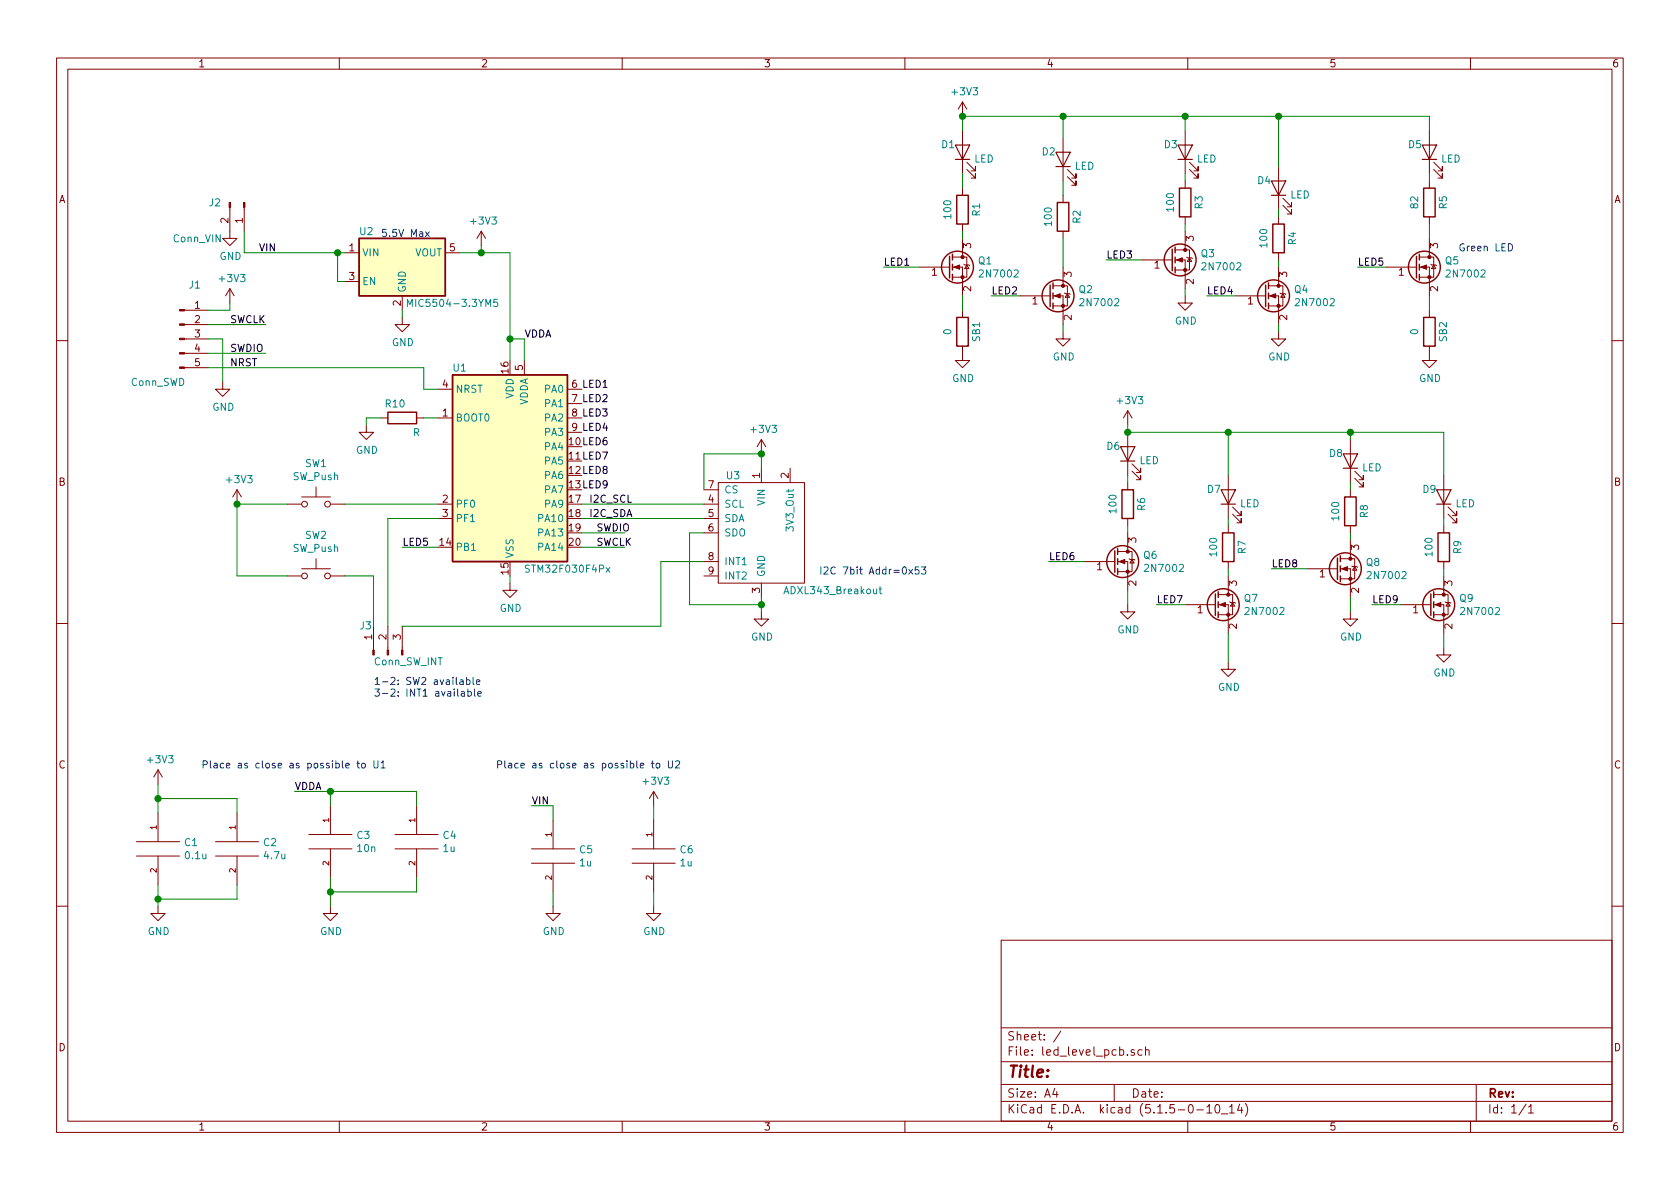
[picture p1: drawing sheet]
EESchema Schematic File Version 4
EELAYER 30 0
EELAYER END
$Descr A4 11693 8268
encoding utf-8
Sheet 1 1
Title ""
Date ""
Rev ""
Comp ""
Comment1 ""
Comment2 ""
Comment3 ""
Comment4 ""
$EndDescr
$Comp
L MCU_ST_STM32F0:STM32F030F4Px U1
U 1 1
P 3550 3200
F 0 "U1" H 3200 3850 50  0000 C CNN
F 1 "STM32F030F4Px" H 3950 2450 50  0000 C CNN
F 2 "Package_SO:TSSOP-20_4.4x6.5mm_P0.65mm" H 3150 2500 50  0001 R CNN
F 3 "http://www.st.com/st-web-ui/static/active/en/resource/technical/document/datasheet/DM00088500.pdf" H 3550 3200 50  0001 C CNN
	1    3550 3200
	1    0    0    -1  
$EndComp
$Comp
L Device:LED D1
U 1 1
P 6700 1050
F 0 "D1" V 6750 1150 50  0000 C CNN
F 1 "LED" V 6650 900 50  0000 C CNN
F 2 "LED_THT:LED_D5.0mm" H 6700 1050 50  0001 C CNN
F 3 "~" H 6700 1050 50  0001 C CNN
	1    6700 1050
	0    -1   -1   0   
$EndComp
Text Label 4100 3500 0    50   ~ 0
I2C_SCL
Text Label 4100 3600 0    50   ~ 0
I2C_SDA
Text Label 4150 3700 0    50   ~ 0
SWDIO
Text Label 4150 3800 0    50   ~ 0
SWCLK
$Comp
L power:GND #PWR0101
U 1 1
P 3550 4050
F 0 "#PWR0101" H 3550 3800 50  0001 C CNN
F 1 "GND" H 3555 3877 50  0000 C CNN
F 2 "" H 3550 4050 50  0001 C CNN
F 3 "" H 3550 4050 50  0001 C CNN
	1    3550 4050
	1    0    0    -1  
$EndComp
Wire Wire Line
	3550 4050 3550 4000
$Comp
L power:GND #PWR0102
U 1 1
P 2550 2950
F 0 "#PWR0102" H 2550 2700 50  0001 C CNN
F 1 "GND" H 2555 2777 50  0000 C CNN
F 2 "" H 2550 2950 50  0001 C CNN
F 3 "" H 2550 2950 50  0001 C CNN
	1    2550 2950
	1    0    0    -1  
$EndComp
$Comp
L Device:R R10
U 1 1
P 2800 2900
F 0 "R10" V 2700 2850 50  0000 C CNN
F 1 "R" V 2900 3000 50  0000 C CNN
F 2 "Resistor_SMD:R_0603_1608Metric_Pad1.05x0.95mm_HandSolder" V 2730 2900 50  0001 C CNN
F 3 "~" H 2800 2900 50  0001 C CNN
	1    2800 2900
	0    1    1    0   
$EndComp
Wire Wire Line
	3050 2900 2950 2900
Wire Wire Line
	2650 2900 2550 2900
Wire Wire Line
	2550 2900 2550 2950
$Comp
L Connector:Conn_01x05_Male J1
U 1 1
P 1250 2350
F 0 "J1" H 1356 2728 50  0000 C CNN
F 1 "Conn_SWD" H 1100 2050 50  0000 C CNN
F 2 "Connector_PinHeader_2.54mm:PinHeader_1x05_P2.54mm_Vertical" H 1250 2350 50  0001 C CNN
F 3 "~" H 1250 2350 50  0001 C CNN
	1    1250 2350
	1    0    0    -1  
$EndComp
Text Label 1600 2250 0    50   ~ 0
SWCLK
Text Label 1600 2450 0    50   ~ 0
SWDIO
$Comp
L power:GND #PWR0103
U 1 1
P 1550 2650
F 0 "#PWR0103" H 1550 2400 50  0001 C CNN
F 1 "GND" H 1555 2477 50  0000 C CNN
F 2 "" H 1550 2650 50  0001 C CNN
F 3 "" H 1550 2650 50  0001 C CNN
	1    1550 2650
	1    0    0    -1  
$EndComp
Wire Wire Line
	1450 2350 1550 2350
Wire Wire Line
	1550 2350 1550 2650
Wire Wire Line
	1450 2550 2950 2550
Wire Wire Line
	2950 2550 2950 2700
Wire Wire Line
	2950 2700 3050 2700
$Comp
L Switch:SW_Push SW1
U 1 1
P 2200 3500
F 0 "SW1" H 2200 3785 50  0000 C CNN
F 1 "SW_Push" H 2200 3694 50  0000 C CNN
F 2 "Button_Switch_THT:SW_PUSH_6mm" H 2200 3700 50  0001 C CNN
F 3 "" H 2200 3700 50  0001 C CNN
	1    2200 3500
	1    0    0    -1  
$EndComp
$Comp
L Switch:SW_Push SW2
U 1 1
P 2200 4000
F 0 "SW2" H 2200 4285 50  0000 C CNN
F 1 "SW_Push" H 2200 4194 50  0000 C CNN
F 2 "Button_Switch_THT:SW_PUSH_6mm" H 2200 4200 50  0001 C CNN
F 3 "" H 2200 4200 50  0001 C CNN
	1    2200 4000
	1    0    0    -1  
$EndComp
Wire Wire Line
	2600 4000 2400 4000
Wire Wire Line
	1650 3500 1650 4000
Wire Wire Line
	3550 1750 3550 2350
$Comp
L power:GND #PWR0104
U 1 1
P 2800 2200
F 0 "#PWR0104" H 2800 1950 50  0001 C CNN
F 1 "GND" H 2805 2027 50  0000 C CNN
F 2 "" H 2800 2200 50  0001 C CNN
F 3 "" H 2800 2200 50  0001 C CNN
	1    2800 2200
	1    0    0    -1  
$EndComp
Wire Wire Line
	1450 2450 1850 2450
Wire Wire Line
	1450 2250 1850 2250
Wire Wire Line
	4050 3700 4350 3700
Wire Wire Line
	4050 3800 4350 3800
Wire Wire Line
	2400 1950 2350 1950
Wire Wire Line
	2350 1950 2350 1750
Wire Wire Line
	2350 1750 2400 1750
Wire Wire Line
	2800 2150 2800 2200
$Comp
L Regulator_Linear:MIC5504-3.3YM5 U2
U 1 1
P 2800 1850
F 0 "U2" H 2550 2100 50  0000 C CNN
F 1 "MIC5504-3.3YM5" H 3150 1600 50  0000 C CNN
F 2 "Package_TO_SOT_SMD:SOT-23-5" H 2800 1450 50  0001 C CNN
F 3 "http://ww1.microchip.com/downloads/en/DeviceDoc/MIC550X.pdf" H 2550 2100 50  0001 C CNN
	1    2800 1850
	1    0    0    -1  
$EndComp
Wire Wire Line
	3650 2500 3650 2350
Wire Wire Line
	3650 2350 3550 2350
Connection ~ 3550 2350
Wire Wire Line
	3550 2350 3550 2500
$Comp
L led_level:ADXL343_Breakout U3
U 1 1
P 5300 3700
F 0 "U3" H 5050 4100 50  0000 L CNN
F 1 "ADXL343_Breakout" H 5450 3300 50  0000 L CNN
F 2 "footprints:ADXL343_Breakout" H 5450 3650 50  0001 C CNN
F 3 "" H 5450 3650 50  0001 C CNN
	1    5300 3700
	1    0    0    -1  
$EndComp
Wire Wire Line
	4050 3500 4900 3500
Wire Wire Line
	4050 3600 4900 3600
Wire Wire Line
	4900 3900 4600 3900
Wire Wire Line
	4600 3900 4600 4350
$Comp
L Connector:Conn_01x03_Male J3
U 1 1
P 2700 4550
F 0 "J3" V 2900 4750 50  0000 R CNN
F 1 "Conn_SW_INT" V 2650 4650 50  0000 R CNN
F 2 "Connector_PinHeader_2.54mm:PinHeader_1x03_P2.54mm_Vertical" H 2700 4550 50  0001 C CNN
F 3 "~" H 2700 4550 50  0001 C CNN
	1    2700 4550
	0    -1   -1   0   
$EndComp
Wire Wire Line
	2700 4350 2700 3600
Wire Wire Line
	5300 3150 5300 3250
$Comp
L power:GND #PWR0105
U 1 1
P 5300 4250
F 0 "#PWR0105" H 5300 4000 50  0001 C CNN
F 1 "GND" H 5305 4077 50  0000 C CNN
F 2 "" H 5300 4250 50  0001 C CNN
F 3 "" H 5300 4250 50  0001 C CNN
	1    5300 4250
	1    0    0    -1  
$EndComp
Wire Wire Line
	5300 4150 5300 4200
Wire Wire Line
	4900 3700 4800 3700
Wire Wire Line
	4800 3700 4800 4200
Wire Wire Line
	4800 4200 5300 4200
Connection ~ 5300 4200
Wire Wire Line
	5300 4200 5300 4250
Wire Wire Line
	4900 3400 4900 3150
Wire Wire Line
	4900 3150 5300 3150
Text Notes 5700 4000 0    50   ~ 0
I2C 7bit Addr=0x53
Wire Wire Line
	1650 4000 2000 4000
Wire Wire Line
	2000 3500 1650 3500
Wire Wire Line
	2800 4350 4600 4350
Wire Wire Line
	2700 3600 3050 3600
Wire Wire Line
	2600 4000 2600 4350
Wire Wire Line
	2400 3500 3050 3500
$Comp
L Device:R R1
U 1 1
P 6700 1450
F 0 "R1" V 6600 1450 50  0000 C CNN
F 1 "100" V 6800 1450 50  0000 C CNN
F 2 "Resistor_SMD:R_0603_1608Metric_Pad1.05x0.95mm_HandSolder" V 6630 1450 50  0001 C CNN
F 3 "~" H 6700 1450 50  0001 C CNN
	1    6700 1450
	-1   0    0    1   
$EndComp
Text Notes 2600 4850 0    50   ~ 0
1-2: SW2 available\n3-2: INT1 available
Text Label 2800 3800 0    50   ~ 0
LED5
Wire Wire Line
	2800 3800 3050 3800
$Comp
L power:GND #PWR0106
U 1 1
P 6700 2450
F 0 "#PWR0106" H 6700 2200 50  0001 C CNN
F 1 "GND" H 6705 2277 50  0000 C CNN
F 2 "" H 6700 2450 50  0001 C CNN
F 3 "" H 6700 2450 50  0001 C CNN
	1    6700 2450
	1    0    0    -1  
$EndComp
Text Notes 2650 1650 0    50   ~ 0
5.5V Max
$Comp
L Transistor_FET:2N7002 Q1
U 1 1
P 6600 1850
F 0 "Q1" H 6805 1896 50  0000 L CNN
F 1 "2N7002" H 6805 1805 50  0000 L CNN
F 2 "Package_TO_SOT_SMD:SOT-23" H 6800 1775 50  0001 L CIN
F 3 "https://www.fairchildsemi.com/datasheets/2N/2N7002.pdf" H 6600 1850 50  0001 L CNN
	1    6600 1850
	1    0    0    -1  
$EndComp
$Comp
L power:+3V3 #PWR0107
U 1 1
P 3350 1700
F 0 "#PWR0107" H 3350 1550 50  0001 C CNN
F 1 "+3V3" H 3365 1873 50  0000 C CNN
F 2 "" H 3350 1700 50  0001 C CNN
F 3 "" H 3350 1700 50  0001 C CNN
	1    3350 1700
	1    0    0    -1  
$EndComp
Wire Wire Line
	3200 1750 3350 1750
Wire Wire Line
	3350 1700 3350 1750
Connection ~ 3350 1750
Wire Wire Line
	3350 1750 3550 1750
$Comp
L power:+3V3 #PWR0108
U 1 1
P 5300 3150
F 0 "#PWR0108" H 5300 3000 50  0001 C CNN
F 1 "+3V3" H 5315 3323 50  0000 C CNN
F 2 "" H 5300 3150 50  0001 C CNN
F 3 "" H 5300 3150 50  0001 C CNN
	1    5300 3150
	1    0    0    -1  
$EndComp
Connection ~ 5300 3150
$Comp
L power:+3V3 #PWR0109
U 1 1
P 1650 3500
F 0 "#PWR0109" H 1650 3350 50  0001 C CNN
F 1 "+3V3" H 1665 3673 50  0000 C CNN
F 2 "" H 1650 3500 50  0001 C CNN
F 3 "" H 1650 3500 50  0001 C CNN
	1    1650 3500
	1    0    0    -1  
$EndComp
Connection ~ 1650 3500
$Comp
L power:+3V3 #PWR0110
U 1 1
P 6700 800
F 0 "#PWR0110" H 6700 650 50  0001 C CNN
F 1 "+3V3" H 6715 973 50  0000 C CNN
F 2 "" H 6700 800 50  0001 C CNN
F 3 "" H 6700 800 50  0001 C CNN
	1    6700 800 
	1    0    0    -1  
$EndComp
$Comp
L Transistor_FET:2N7002 Q2
U 1 1
P 7300 2050
F 0 "Q2" H 7505 2096 50  0000 L CNN
F 1 "2N7002" H 7505 2005 50  0000 L CNN
F 2 "Package_TO_SOT_SMD:SOT-23" H 7500 1975 50  0001 L CIN
F 3 "https://www.fairchildsemi.com/datasheets/2N/2N7002.pdf" H 7300 2050 50  0001 L CNN
	1    7300 2050
	1    0    0    -1  
$EndComp
$Comp
L Device:LED D2
U 1 1
P 7400 1100
F 0 "D2" V 7450 1200 50  0000 C CNN
F 1 "LED" V 7350 950 50  0000 C CNN
F 2 "LED_THT:LED_D5.0mm" H 7400 1100 50  0001 C CNN
F 3 "~" H 7400 1100 50  0001 C CNN
	1    7400 1100
	0    -1   -1   0   
$EndComp
$Comp
L power:GND #PWR0111
U 1 1
P 7400 2300
F 0 "#PWR0111" H 7400 2050 50  0001 C CNN
F 1 "GND" H 7405 2127 50  0000 C CNN
F 2 "" H 7400 2300 50  0001 C CNN
F 3 "" H 7400 2300 50  0001 C CNN
	1    7400 2300
	1    0    0    -1  
$EndComp
Text Label 6150 1850 0    50   ~ 0
LED1
Wire Wire Line
	6150 1850 6400 1850
Text Label 6900 2050 0    50   ~ 0
LED2
Wire Wire Line
	6900 2050 7100 2050
$Comp
L Device:LED D3
U 1 1
P 8250 1050
F 0 "D3" V 8300 1150 50  0000 C CNN
F 1 "LED" V 8200 900 50  0000 C CNN
F 2 "LED_THT:LED_D5.0mm" H 8250 1050 50  0001 C CNN
F 3 "~" H 8250 1050 50  0001 C CNN
	1    8250 1050
	0    -1   -1   0   
$EndComp
$Comp
L power:GND #PWR0112
U 1 1
P 8250 2050
F 0 "#PWR0112" H 8250 1800 50  0001 C CNN
F 1 "GND" H 8255 1877 50  0000 C CNN
F 2 "" H 8250 2050 50  0001 C CNN
F 3 "" H 8250 2050 50  0001 C CNN
	1    8250 2050
	1    0    0    -1  
$EndComp
$Comp
L Transistor_FET:2N7002 Q3
U 1 1
P 8150 1800
F 0 "Q3" H 8355 1846 50  0000 L CNN
F 1 "2N7002" H 8355 1755 50  0000 L CNN
F 2 "Package_TO_SOT_SMD:SOT-23" H 8350 1725 50  0001 L CIN
F 3 "https://www.fairchildsemi.com/datasheets/2N/2N7002.pdf" H 8150 1800 50  0001 L CNN
	1    8150 1800
	1    0    0    -1  
$EndComp
Wire Wire Line
	8250 1550 8250 1600
$Comp
L Transistor_FET:2N7002 Q4
U 1 1
P 8800 2050
F 0 "Q4" H 9005 2096 50  0000 L CNN
F 1 "2N7002" H 9005 2005 50  0000 L CNN
F 2 "Package_TO_SOT_SMD:SOT-23" H 9000 1975 50  0001 L CIN
F 3 "https://www.fairchildsemi.com/datasheets/2N/2N7002.pdf" H 8800 2050 50  0001 L CNN
	1    8800 2050
	1    0    0    -1  
$EndComp
$Comp
L Device:LED D4
U 1 1
P 8900 1300
F 0 "D4" V 8950 1400 50  0000 C CNN
F 1 "LED" V 8850 1150 50  0000 C CNN
F 2 "LED_THT:LED_D5.0mm" H 8900 1300 50  0001 C CNN
F 3 "~" H 8900 1300 50  0001 C CNN
	1    8900 1300
	0    -1   -1   0   
$EndComp
$Comp
L Device:R R4
U 1 1
P 8900 1650
F 0 "R4" V 8800 1650 50  0000 C CNN
F 1 "100" V 9000 1650 50  0000 C CNN
F 2 "Resistor_SMD:R_0603_1608Metric_Pad1.05x0.95mm_HandSolder" V 8830 1650 50  0001 C CNN
F 3 "~" H 8900 1650 50  0001 C CNN
	1    8900 1650
	-1   0    0    1   
$EndComp
$Comp
L power:GND #PWR0113
U 1 1
P 8900 2300
F 0 "#PWR0113" H 8900 2050 50  0001 C CNN
F 1 "GND" H 8905 2127 50  0000 C CNN
F 2 "" H 8900 2300 50  0001 C CNN
F 3 "" H 8900 2300 50  0001 C CNN
	1    8900 2300
	1    0    0    -1  
$EndComp
Wire Wire Line
	8900 1800 8900 1850
Wire Wire Line
	8900 1450 8900 1500
Text Label 7700 1800 0    50   ~ 0
LED3
Wire Wire Line
	7700 1800 7950 1800
Text Label 8400 2050 0    50   ~ 0
LED4
Wire Wire Line
	8400 2050 8600 2050
$Comp
L Transistor_FET:2N7002 Q5
U 1 1
P 9850 1850
F 0 "Q5" H 10055 1896 50  0000 L CNN
F 1 "2N7002" H 10055 1805 50  0000 L CNN
F 2 "Package_TO_SOT_SMD:SOT-23" H 10050 1775 50  0001 L CIN
F 3 "https://www.fairchildsemi.com/datasheets/2N/2N7002.pdf" H 9850 1850 50  0001 L CNN
	1    9850 1850
	1    0    0    -1  
$EndComp
$Comp
L Device:LED D5
U 1 1
P 9950 1050
F 0 "D5" V 10000 1150 50  0000 C CNN
F 1 "LED" V 9900 900 50  0000 C CNN
F 2 "LED_THT:LED_D5.0mm" H 9950 1050 50  0001 C CNN
F 3 "~" H 9950 1050 50  0001 C CNN
	1    9950 1050
	0    -1   -1   0   
$EndComp
$Comp
L Device:R R5
U 1 1
P 9950 1400
F 0 "R5" V 9850 1400 50  0000 C CNN
F 1 "82" V 10050 1400 50  0000 C CNN
F 2 "Resistor_SMD:R_0603_1608Metric_Pad1.05x0.95mm_HandSolder" V 9880 1400 50  0001 C CNN
F 3 "~" H 9950 1400 50  0001 C CNN
	1    9950 1400
	-1   0    0    1   
$EndComp
$Comp
L power:GND #PWR0114
U 1 1
P 9950 2450
F 0 "#PWR0114" H 9950 2200 50  0001 C CNN
F 1 "GND" H 9955 2277 50  0000 C CNN
F 2 "" H 9950 2450 50  0001 C CNN
F 3 "" H 9950 2450 50  0001 C CNN
	1    9950 2450
	1    0    0    -1  
$EndComp
Text Label 9450 1850 0    50   ~ 0
LED5
Wire Wire Line
	9450 1850 9650 1850
Text Notes 10150 1750 0    50   ~ 0
Green LED
$Comp
L Device:LED D6
U 1 1
P 7850 3150
F 0 "D6" V 7900 3250 50  0000 C CNN
F 1 "LED" V 7800 3000 50  0000 C CNN
F 2 "LED_THT:LED_D5.0mm" H 7850 3150 50  0001 C CNN
F 3 "~" H 7850 3150 50  0001 C CNN
	1    7850 3150
	0    -1   -1   0   
$EndComp
$Comp
L Device:R R6
U 1 1
P 7850 3500
F 0 "R6" V 7750 3500 50  0000 C CNN
F 1 "100" V 7950 3500 50  0000 C CNN
F 2 "Resistor_SMD:R_0603_1608Metric_Pad1.05x0.95mm_HandSolder" V 7780 3500 50  0001 C CNN
F 3 "~" H 7850 3500 50  0001 C CNN
	1    7850 3500
	-1   0    0    1   
$EndComp
$Comp
L power:GND #PWR0115
U 1 1
P 7850 4200
F 0 "#PWR0115" H 7850 3950 50  0001 C CNN
F 1 "GND" H 7855 4027 50  0000 C CNN
F 2 "" H 7850 4200 50  0001 C CNN
F 3 "" H 7850 4200 50  0001 C CNN
	1    7850 4200
	1    0    0    -1  
$EndComp
$Comp
L Transistor_FET:2N7002 Q6
U 1 1
P 7750 3900
F 0 "Q6" H 7955 3946 50  0000 L CNN
F 1 "2N7002" H 7955 3855 50  0000 L CNN
F 2 "Package_TO_SOT_SMD:SOT-23" H 7950 3825 50  0001 L CIN
F 3 "https://www.fairchildsemi.com/datasheets/2N/2N7002.pdf" H 7750 3900 50  0001 L CNN
	1    7750 3900
	1    0    0    -1  
$EndComp
$Comp
L power:+3V3 #PWR0116
U 1 1
P 7850 2950
F 0 "#PWR0116" H 7850 2800 50  0001 C CNN
F 1 "+3V3" H 7865 3123 50  0000 C CNN
F 2 "" H 7850 2950 50  0001 C CNN
F 3 "" H 7850 2950 50  0001 C CNN
	1    7850 2950
	1    0    0    -1  
$EndComp
Wire Wire Line
	7850 2950 7850 3000
Wire Wire Line
	7850 3300 7850 3350
Wire Wire Line
	7850 3650 7850 3700
$Comp
L Transistor_FET:2N7002 Q7
U 1 1
P 8450 4200
F 0 "Q7" H 8655 4246 50  0000 L CNN
F 1 "2N7002" H 8655 4155 50  0000 L CNN
F 2 "Package_TO_SOT_SMD:SOT-23" H 8650 4125 50  0001 L CIN
F 3 "https://www.fairchildsemi.com/datasheets/2N/2N7002.pdf" H 8450 4200 50  0001 L CNN
	1    8450 4200
	1    0    0    -1  
$EndComp
$Comp
L Device:LED D7
U 1 1
P 8550 3450
F 0 "D7" V 8600 3550 50  0000 C CNN
F 1 "LED" V 8500 3300 50  0000 C CNN
F 2 "LED_THT:LED_D5.0mm" H 8550 3450 50  0001 C CNN
F 3 "~" H 8550 3450 50  0001 C CNN
	1    8550 3450
	0    -1   -1   0   
$EndComp
$Comp
L Device:R R7
U 1 1
P 8550 3800
F 0 "R7" V 8450 3800 50  0000 C CNN
F 1 "100" V 8650 3800 50  0000 C CNN
F 2 "Resistor_SMD:R_0603_1608Metric_Pad1.05x0.95mm_HandSolder" V 8480 3800 50  0001 C CNN
F 3 "~" H 8550 3800 50  0001 C CNN
	1    8550 3800
	-1   0    0    1   
$EndComp
$Comp
L power:GND #PWR0117
U 1 1
P 8550 4600
F 0 "#PWR0117" H 8550 4350 50  0001 C CNN
F 1 "GND" H 8555 4427 50  0000 C CNN
F 2 "" H 8550 4600 50  0001 C CNN
F 3 "" H 8550 4600 50  0001 C CNN
	1    8550 4600
	1    0    0    -1  
$EndComp
Wire Wire Line
	8550 3950 8550 4000
Wire Wire Line
	8550 3600 8550 3650
Text Label 7300 3900 0    50   ~ 0
LED6
Wire Wire Line
	7300 3900 7550 3900
Text Label 8050 4200 0    50   ~ 0
LED7
Wire Wire Line
	8050 4200 8250 4200
$Comp
L Device:LED D8
U 1 1
P 9400 3200
F 0 "D8" V 9450 3300 50  0000 C CNN
F 1 "LED" V 9350 3050 50  0000 C CNN
F 2 "LED_THT:LED_D5.0mm" H 9400 3200 50  0001 C CNN
F 3 "~" H 9400 3200 50  0001 C CNN
	1    9400 3200
	0    -1   -1   0   
$EndComp
$Comp
L Device:R R8
U 1 1
P 9400 3550
F 0 "R8" V 9300 3550 50  0000 C CNN
F 1 "100" V 9500 3550 50  0000 C CNN
F 2 "Resistor_SMD:R_0603_1608Metric_Pad1.05x0.95mm_HandSolder" V 9330 3550 50  0001 C CNN
F 3 "~" H 9400 3550 50  0001 C CNN
	1    9400 3550
	-1   0    0    1   
$EndComp
$Comp
L power:GND #PWR0118
U 1 1
P 9400 4250
F 0 "#PWR0118" H 9400 4000 50  0001 C CNN
F 1 "GND" H 9405 4077 50  0000 C CNN
F 2 "" H 9400 4250 50  0001 C CNN
F 3 "" H 9400 4250 50  0001 C CNN
	1    9400 4250
	1    0    0    -1  
$EndComp
$Comp
L Transistor_FET:2N7002 Q8
U 1 1
P 9300 3950
F 0 "Q8" H 9505 3996 50  0000 L CNN
F 1 "2N7002" H 9505 3905 50  0000 L CNN
F 2 "Package_TO_SOT_SMD:SOT-23" H 9500 3875 50  0001 L CIN
F 3 "https://www.fairchildsemi.com/datasheets/2N/2N7002.pdf" H 9300 3950 50  0001 L CNN
	1    9300 3950
	1    0    0    -1  
$EndComp
Wire Wire Line
	9400 3350 9400 3400
Wire Wire Line
	9400 3700 9400 3750
$Comp
L Transistor_FET:2N7002 Q9
U 1 1
P 9950 4200
F 0 "Q9" H 10155 4246 50  0000 L CNN
F 1 "2N7002" H 10155 4155 50  0000 L CNN
F 2 "Package_TO_SOT_SMD:SOT-23" H 10150 4125 50  0001 L CIN
F 3 "https://www.fairchildsemi.com/datasheets/2N/2N7002.pdf" H 9950 4200 50  0001 L CNN
	1    9950 4200
	1    0    0    -1  
$EndComp
$Comp
L Device:LED D9
U 1 1
P 10050 3450
F 0 "D9" V 10100 3550 50  0000 C CNN
F 1 "LED" V 10000 3300 50  0000 C CNN
F 2 "LED_THT:LED_D5.0mm" H 10050 3450 50  0001 C CNN
F 3 "~" H 10050 3450 50  0001 C CNN
	1    10050 3450
	0    -1   -1   0   
$EndComp
$Comp
L Device:R R9
U 1 1
P 10050 3800
F 0 "R9" V 9950 3800 50  0000 C CNN
F 1 "100" V 10150 3800 50  0000 C CNN
F 2 "Resistor_SMD:R_0603_1608Metric_Pad1.05x0.95mm_HandSolder" V 9980 3800 50  0001 C CNN
F 3 "~" H 10050 3800 50  0001 C CNN
	1    10050 3800
	-1   0    0    1   
$EndComp
$Comp
L power:GND #PWR0119
U 1 1
P 10050 4500
F 0 "#PWR0119" H 10050 4250 50  0001 C CNN
F 1 "GND" H 10055 4327 50  0000 C CNN
F 2 "" H 10050 4500 50  0001 C CNN
F 3 "" H 10050 4500 50  0001 C CNN
	1    10050 4500
	1    0    0    -1  
$EndComp
Wire Wire Line
	10050 3950 10050 4000
Wire Wire Line
	10050 3600 10050 3650
Text Label 8850 3950 0    50   ~ 0
LED8
Wire Wire Line
	8850 3950 9100 3950
Text Label 9550 4200 0    50   ~ 0
LED9
Wire Wire Line
	9550 4200 9750 4200
$Comp
L Device:R R3
U 1 1
P 8250 1400
F 0 "R3" V 8150 1400 50  0000 C CNN
F 1 "100" V 8350 1400 50  0000 C CNN
F 2 "Resistor_SMD:R_0603_1608Metric_Pad1.05x0.95mm_HandSolder" V 8180 1400 50  0001 C CNN
F 3 "~" H 8250 1400 50  0001 C CNN
	1    8250 1400
	-1   0    0    1   
$EndComp
$Comp
L Device:R R2
U 1 1
P 7400 1500
F 0 "R2" V 7300 1500 50  0000 C CNN
F 1 "100" V 7500 1500 50  0000 C CNN
F 2 "Resistor_SMD:R_0603_1608Metric_Pad1.05x0.95mm_HandSolder" V 7330 1500 50  0001 C CNN
F 3 "~" H 7400 1500 50  0001 C CNN
	1    7400 1500
	-1   0    0    1   
$EndComp
Wire Wire Line
	8550 3300 8550 3000
Wire Wire Line
	8550 3000 7850 3000
Connection ~ 7850 3000
Wire Wire Line
	9400 3050 9400 3000
Wire Wire Line
	9400 3000 8550 3000
Connection ~ 8550 3000
Wire Wire Line
	10050 3300 10050 3000
Wire Wire Line
	10050 3000 9400 3000
Connection ~ 9400 3000
Wire Wire Line
	8250 900  8250 800 
Wire Wire Line
	8250 800  8900 800 
Wire Wire Line
	8900 800  8900 1150
Connection ~ 8250 800 
Text Label 4050 2700 0    50   ~ 0
LED1
Text Label 4050 2800 0    50   ~ 0
LED2
Text Label 4050 2900 0    50   ~ 0
LED3
Text Label 4050 3000 0    50   ~ 0
LED4
Text Label 4050 3100 0    50   ~ 0
LED6
Text Label 4050 3200 0    50   ~ 0
LED7
Text Label 4050 3300 0    50   ~ 0
LED8
Text Label 4050 3400 0    50   ~ 0
LED9
$Comp
L Connector:Conn_01x02_Male J2
U 1 1
P 1700 1400
F 0 "J2" V 1700 1150 50  0000 L CNN
F 1 "Conn_VIN" V 1950 900 50  0000 L CNN
F 2 "Connector_PinHeader_2.54mm:PinHeader_1x02_P2.54mm_Vertical" H 1700 1400 50  0001 C CNN
F 3 "~" H 1700 1400 50  0001 C CNN
	1    1700 1400
	0    1    1    0   
$EndComp
$Comp
L power:GND #PWR0120
U 1 1
P 1600 1600
F 0 "#PWR0120" H 1600 1350 50  0001 C CNN
F 1 "GND" H 1605 1427 50  0000 C CNN
F 2 "" H 1600 1600 50  0001 C CNN
F 3 "" H 1600 1600 50  0001 C CNN
	1    1600 1600
	1    0    0    -1  
$EndComp
Wire Wire Line
	1700 1600 1700 1750
Connection ~ 2350 1750
$Comp
L power:+3V3 #PWR0121
U 1 1
P 1600 2100
F 0 "#PWR0121" H 1600 1950 50  0001 C CNN
F 1 "+3V3" H 1615 2273 50  0000 C CNN
F 2 "" H 1600 2100 50  0001 C CNN
F 3 "" H 1600 2100 50  0001 C CNN
	1    1600 2100
	1    0    0    -1  
$EndComp
Wire Wire Line
	1450 2150 1600 2150
Wire Wire Line
	1600 2150 1600 2100
Text Label 1800 1750 0    50   ~ 0
VIN
Wire Wire Line
	6700 900  6700 800 
Connection ~ 6700 800 
Wire Wire Line
	9400 4150 9400 4250
Wire Wire Line
	8550 4400 8550 4600
Wire Wire Line
	7850 4100 7850 4200
Wire Wire Line
	10050 4500 10050 4400
Wire Wire Line
	7400 2250 7400 2300
Wire Wire Line
	8250 2000 8250 2050
Wire Wire Line
	8900 2250 8900 2300
Wire Wire Line
	9950 2050 9950 2150
Wire Wire Line
	6700 2050 6700 2150
Wire Wire Line
	6700 1200 6700 1300
Wire Wire Line
	9950 1200 9950 1250
Wire Wire Line
	9950 1550 9950 1650
Wire Wire Line
	9950 900  9950 800 
Wire Wire Line
	9950 800  8900 800 
Connection ~ 8900 800 
Wire Wire Line
	6700 1600 6700 1650
Wire Wire Line
	6700 800  7400 800 
Wire Wire Line
	7400 950  7400 800 
Connection ~ 7400 800 
Wire Wire Line
	7400 800  8250 800 
Wire Wire Line
	7400 1250 7400 1350
Wire Wire Line
	7400 1650 7400 1850
Wire Wire Line
	8250 1200 8250 1250
$Comp
L power:+3V3 #PWR0122
U 1 1
P 1100 5450
F 0 "#PWR0122" H 1100 5300 50  0001 C CNN
F 1 "+3V3" H 1115 5623 50  0000 C CNN
F 2 "" H 1100 5450 50  0001 C CNN
F 3 "" H 1100 5450 50  0001 C CNN
	1    1100 5450
	1    0    0    -1  
$EndComp
$Comp
L power:GND #PWR0123
U 1 1
P 1100 6300
F 0 "#PWR0123" H 1100 6050 50  0001 C CNN
F 1 "GND" H 1105 6127 50  0000 C CNN
F 2 "" H 1100 6300 50  0001 C CNN
F 3 "" H 1100 6300 50  0001 C CNN
	1    1100 6300
	1    0    0    -1  
$EndComp
$Comp
L pspice:C C1
U 1 1
P 1100 5900
F 0 "C1" H 1278 5946 50  0000 L CNN
F 1 "0.1u" H 1278 5855 50  0000 L CNN
F 2 "Capacitor_SMD:C_0603_1608Metric_Pad1.05x0.95mm_HandSolder" H 1100 5900 50  0001 C CNN
F 3 "~" H 1100 5900 50  0001 C CNN
	1    1100 5900
	1    0    0    -1  
$EndComp
Wire Wire Line
	1100 5450 1100 5550
Wire Wire Line
	1100 6150 1100 6250
$Comp
L pspice:C C2
U 1 1
P 1650 5900
F 0 "C2" H 1828 5946 50  0000 L CNN
F 1 "4.7u" H 1828 5855 50  0000 L CNN
F 2 "Capacitor_SMD:C_1206_3216Metric_Pad1.42x1.75mm_HandSolder" H 1650 5900 50  0001 C CNN
F 3 "~" H 1650 5900 50  0001 C CNN
	1    1650 5900
	1    0    0    -1  
$EndComp
Connection ~ 1100 5550
Wire Wire Line
	1100 5550 1100 5650
Connection ~ 1100 6250
Wire Wire Line
	1100 6250 1100 6300
Text Label 3650 2350 0    50   ~ 0
VDDA
$Comp
L power:GND #PWR0124
U 1 1
P 2300 6300
F 0 "#PWR0124" H 2300 6050 50  0001 C CNN
F 1 "GND" H 2305 6127 50  0000 C CNN
F 2 "" H 2300 6300 50  0001 C CNN
F 3 "" H 2300 6300 50  0001 C CNN
	1    2300 6300
	1    0    0    -1  
$EndComp
$Comp
L pspice:C C3
U 1 1
P 2300 5850
F 0 "C3" H 2478 5896 50  0000 L CNN
F 1 "10n" H 2478 5805 50  0000 L CNN
F 2 "Capacitor_SMD:C_0603_1608Metric_Pad1.05x0.95mm_HandSolder" H 2300 5850 50  0001 C CNN
F 3 "~" H 2300 5850 50  0001 C CNN
	1    2300 5850
	1    0    0    -1  
$EndComp
$Comp
L pspice:C C4
U 1 1
P 2900 5850
F 0 "C4" H 3078 5896 50  0000 L CNN
F 1 "1u" H 3078 5805 50  0000 L CNN
F 2 "Capacitor_SMD:C_1206_3216Metric_Pad1.42x1.75mm_HandSolder" H 2900 5850 50  0001 C CNN
F 3 "~" H 2900 5850 50  0001 C CNN
	1    2900 5850
	1    0    0    -1  
$EndComp
Wire Wire Line
	2300 5500 2300 5600
Wire Wire Line
	2900 5600 2900 5500
Wire Wire Line
	2900 5500 2300 5500
Connection ~ 2300 5500
Wire Wire Line
	2050 5500 2300 5500
Text Label 2050 5500 0    50   ~ 0
VDDA
Wire Wire Line
	2300 6100 2300 6200
Wire Wire Line
	2900 6100 2900 6200
Wire Wire Line
	2900 6200 2300 6200
Connection ~ 2300 6200
Wire Wire Line
	2300 6200 2300 6300
Text Notes 1400 5350 0    50   ~ 0
Place as close as possible to U1
Wire Wire Line
	1100 6250 1650 6250
Wire Wire Line
	1100 5550 1650 5550
Wire Wire Line
	1650 5650 1650 5550
Wire Wire Line
	1650 6150 1650 6250
$Comp
L pspice:C C5
U 1 1
P 3850 5950
F 0 "C5" H 4028 5996 50  0000 L CNN
F 1 "1u" H 4028 5905 50  0000 L CNN
F 2 "Capacitor_SMD:C_0603_1608Metric_Pad1.05x0.95mm_HandSolder" H 3850 5950 50  0001 C CNN
F 3 "~" H 3850 5950 50  0001 C CNN
	1    3850 5950
	1    0    0    -1  
$EndComp
$Comp
L pspice:C C6
U 1 1
P 4550 5950
F 0 "C6" H 4728 5996 50  0000 L CNN
F 1 "1u" H 4728 5905 50  0000 L CNN
F 2 "Capacitor_SMD:C_0603_1608Metric_Pad1.05x0.95mm_HandSolder" H 4550 5950 50  0001 C CNN
F 3 "~" H 4550 5950 50  0001 C CNN
	1    4550 5950
	1    0    0    -1  
$EndComp
$Comp
L power:+3V3 #PWR0125
U 1 1
P 4550 5600
F 0 "#PWR0125" H 4550 5450 50  0001 C CNN
F 1 "+3V3" H 4565 5773 50  0000 C CNN
F 2 "" H 4550 5600 50  0001 C CNN
F 3 "" H 4550 5600 50  0001 C CNN
	1    4550 5600
	1    0    0    -1  
$EndComp
Wire Wire Line
	3850 5600 3850 5700
Wire Wire Line
	1700 1750 2350 1750
$Comp
L power:GND #PWR0126
U 1 1
P 3850 6300
F 0 "#PWR0126" H 3850 6050 50  0001 C CNN
F 1 "GND" H 3855 6127 50  0000 C CNN
F 2 "" H 3850 6300 50  0001 C CNN
F 3 "" H 3850 6300 50  0001 C CNN
	1    3850 6300
	1    0    0    -1  
$EndComp
Wire Wire Line
	3850 6200 3850 6300
Wire Wire Line
	4550 5600 4550 5700
$Comp
L power:GND #PWR0127
U 1 1
P 4550 6300
F 0 "#PWR0127" H 4550 6050 50  0001 C CNN
F 1 "GND" H 4555 6127 50  0000 C CNN
F 2 "" H 4550 6300 50  0001 C CNN
F 3 "" H 4550 6300 50  0001 C CNN
	1    4550 6300
	1    0    0    -1  
$EndComp
Wire Wire Line
	4550 6200 4550 6300
Text Label 3700 5600 0    50   ~ 0
VIN
Wire Wire Line
	3700 5600 3850 5600
Text Notes 3450 5350 0    50   ~ 0
Place as close as possible to U2
$Comp
L Device:R SB1
U 1 1
P 6700 2300
F 0 "SB1" V 6600 2300 50  0000 C CNN
F 1 "0" V 6800 2300 50  0000 C CNN
F 2 "Resistor_SMD:R_0201_0603Metric" V 6630 2300 50  0001 C CNN
F 3 "~" H 6700 2300 50  0001 C CNN
	1    6700 2300
	-1   0    0    1   
$EndComp
$Comp
L Device:R SB2
U 1 1
P 9950 2300
F 0 "SB2" V 9850 2300 50  0000 C CNN
F 1 "0" V 10050 2300 50  0000 C CNN
F 2 "Resistor_SMD:R_0201_0603Metric" V 9880 2300 50  0001 C CNN
F 3 "~" H 9950 2300 50  0001 C CNN
	1    9950 2300
	-1   0    0    1   
$EndComp
Text Label 1600 2550 0    50   ~ 0
NRST
$EndSCHEMATC
